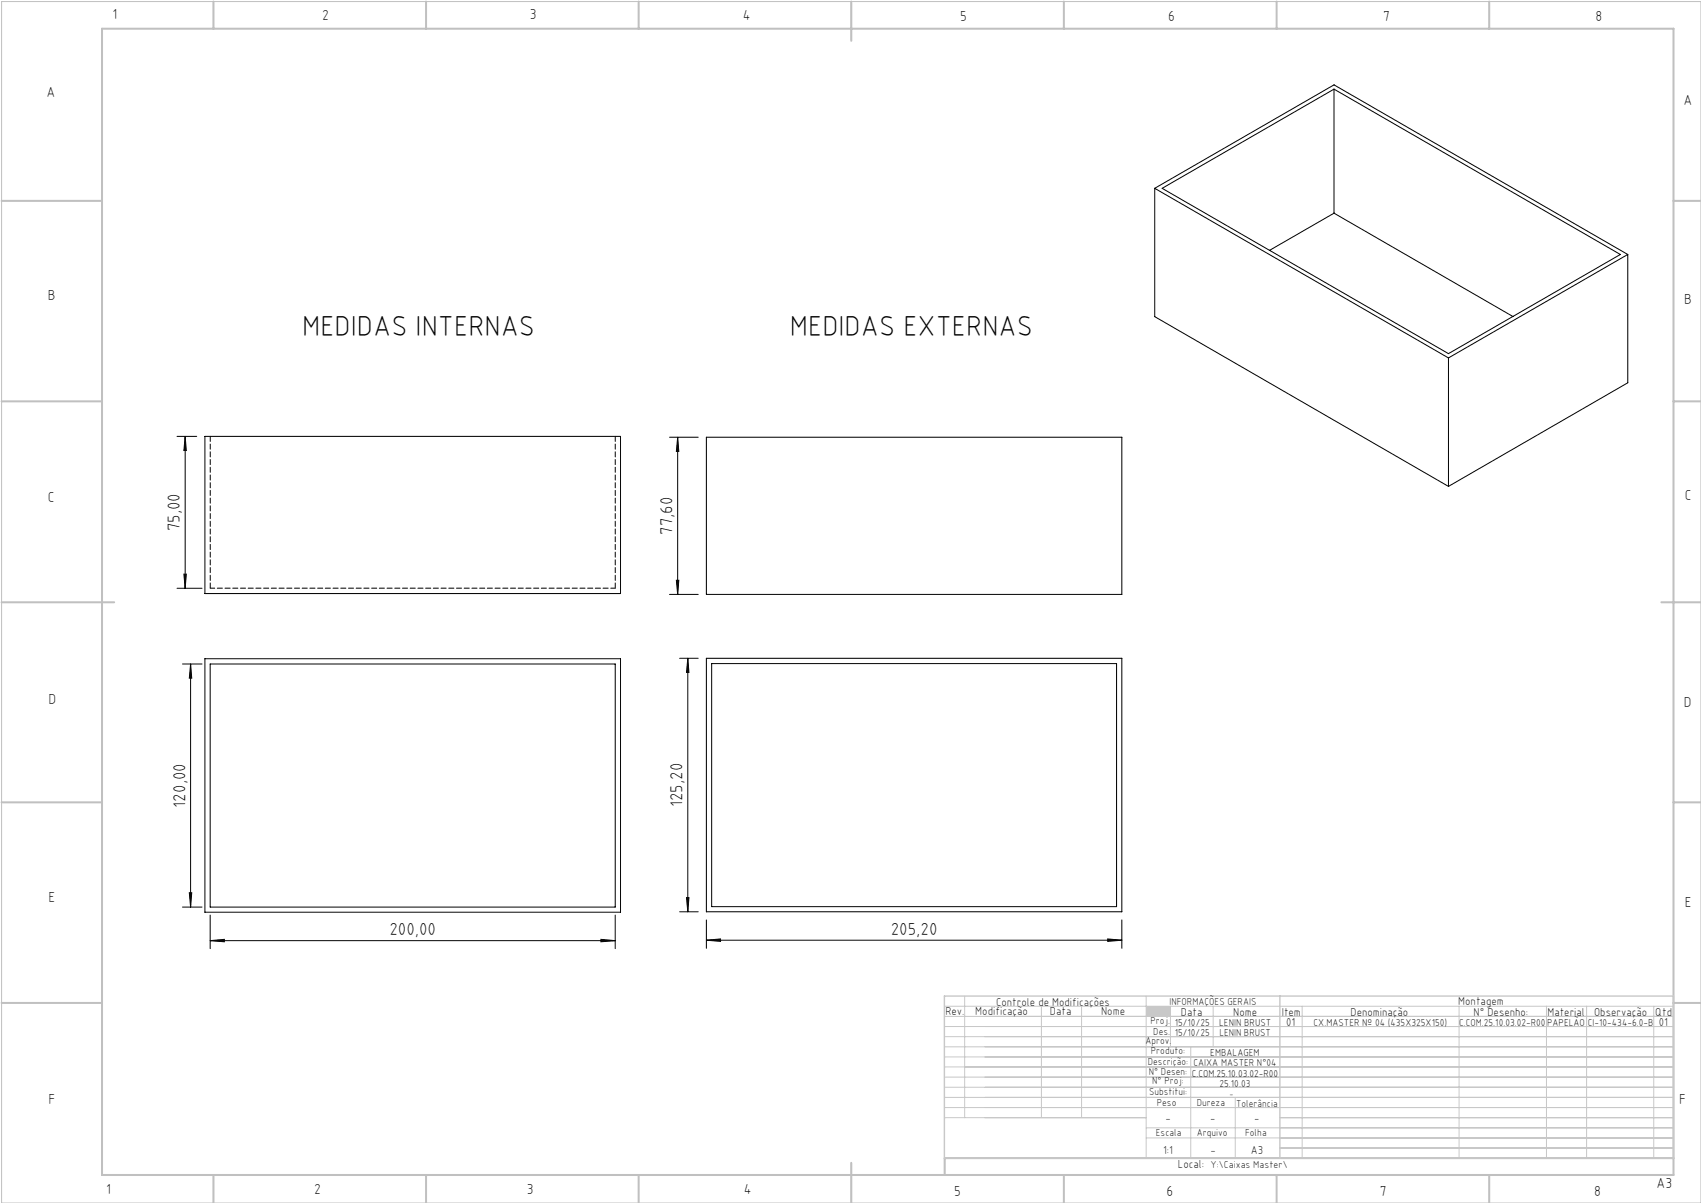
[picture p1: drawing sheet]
<svg xmlns="http://www.w3.org/2000/svg" width="420mm" height="297mm" viewBox="0 0 420 297" stroke-linecap="round" stroke-linejoin="round" font-family="sans-serif">
<path d="M.4 .4h419.6v296.6h-419.6z" fill="none" stroke="#c0c0c0" stroke-width=".25"/>
<g fill="none" stroke="#c0c0c0" stroke-width=".5">
<path d="M25.2 7.1h388v283h-388zM52.7 .4v6.7M105.2 .4v6.7M157.7 .4v6.7M210.2 .4v9.7M262.7 .4v6.7M315.2 .4v6.7M367.7 .4v6.7M.4 49.6h24.8M413.2 49.6h6.8M.4 99.1h24.8M413.2 99.1h6.8"/>
<path d="M.4 148.7h27.8M410.2 148.7h9.8M.4 198.1h24.8M413.2 198.1h6.8M.4 247.6h24.8M413.2 247.6h6.8M52.7 290.1v6.9M105.2 290.1v6.9M157.7 290.1v6.9M210.2 287.1v9.9M262.7 290.1v6.9M315.2 290.1v6.9"/>
<path d="M367.7 290.1v6.9M413.2 285.9h-179.9v4.2"/>
</g>
<g fill="none" stroke="#c3c8d2" stroke-width=".25">
<path d="M233.2 250.9h180M233.2 248.4h180M233.2 253.4h180M233.2 255.9h180M233.2 258.4h180M238.2 245.9v30M257.1 248.4v27.5M267.1 248.4v27.5M283 245.9v40M289 248.4v10M294 258.4v27.5M299.5 248.4v10"/>
<path d="M321.5 248.4v37.5M360.3 248.4v37.5M381.8 248.4v37.5M391.8 248.4v37.5M408.3 248.4v37.5M233.2 260.9h180M233.2 263.4h180M233.2 265.9h180M233.2 268.4h180M233.2 270.9h180M233.2 273.4h180M233.2 275.9h49.8"/>
<path d="M283 278.4h130.2M305 270.9v15M316 275.9h97.2M283 280.9h130.2M316 283.4h97.2"/>
</g>
<path d="M233.2 245.9h180v40h-180zM316 245.9v40" fill="none" stroke="#c3c8d2" stroke-width=".35"/>
<path d="M283 248.4h6v2.5h-6z" fill-rule="evenodd" fill="#c3c8d2"/>
<g fill="none" stroke="#000" stroke-width=".25">
<path d="M329.4 22v30.6M285.1 46.5v31.7l72.5 41.9M285.1 46.5l72.5 41.9M285.1 46.5l44.3-25.5 72.5 41.8M286.9 46.5l42.5-24.5 70.7 40.8-42.5 24.5zM329.4 52.6l44.2 25.5M329.4 52.6l-15.9 9.2M401.9 62.8l-44.3 25.6M401.9 62.8v31.7l-44.3 25.6M357.6 88.4v31.7M43.7 107.7h4.9M45.7 107.7v37.5"/>
<path d="M45.7 107.7l.3 3.5h-.6zM50.6 107.7h102.6v38.8h-102.6zM165.3 107.9h7.1M167.3 107.9v38.9M167.3 107.9l.3 3.5h-.6zM174.4 107.9h102.6v38.9h-102.6zM43.7 145.2h6.2M45.4 141.7h.6l-.3 3.5zM165.3 146.8h7.1M167 143.3h.6l-.3 3.5zM45 163.9h4.9M47.1 163.9v60"/>
<path d="M47.1 163.9l.2 3.5h-.6zM50.6 162.6h102.6v62.6h-102.6zM51.9 163.9h100v60h-100zM167.8 162.5h4.6M169.8 162.5l.3 3.5h-.6zM169.8 162.5v62.6M174.4 162.5h102.6v62.6h-102.6zM175.7 163.8h100v60h-100zM45 223.9h4.9M46.7 220.4h.6l-.2 3.5zM51.9 232.2l3.5-.3v.6zM51.9 225.9v8.3"/>
<path d="M51.9 232.2h100M148.4 231.9l3.5 .3-3.5 .3zM151.9 225.9v8.3M167.8 225.1h4.6M169.5 221.6h.6l-.3 3.5zM174.4 232.1l3.5-.3v.6zM174.4 227.1v7M174.4 232.1h102.6M273.5 231.8l3.5 .3-3.5 .3zM277 227.1v7"/>
</g>
<g fill="#000">
<path d="M45.7 107.7l.3 3.5h-.6zM45.4 141.7h.6l-.3 3.5zM47.1 163.9l.2 3.5h-.6zM46.7 220.4h.6l-.2 3.5zM167.3 107.9l.3 3.5h-.6zM167 143.3h.6l-.3 3.5zM169.8 162.5l.3 3.5h-.6zM169.5 221.6h.6l-.3 3.5z"/>
<path d="M51.9 232.2l3.5-.3v.6zM148.4 231.9l3.5 .3-3.5 .3zM174.4 232.1l3.5-.3v.6zM273.5 231.8l3.5 .3-3.5 .3z"/>
</g>
<path d="M51.9 107.7v37.5M151.9 107.7v37.5" fill="none" stroke="#000" stroke-width=".25" stroke-dasharray="1.3 .6"/>
<path d="M51.9 145.2h100" fill="none" stroke="#000" stroke-width=".25" stroke-dasharray="1.3 .6" stroke-dashoffset=".2"/>
<g font-size="7.1">
<text x="74.6" y="82.9">MEDIDAS INTERNAS</text>
<text x="195" y="82.9">MEDIDAS EXTERNAS</text>
</g>
<g font-size="4.3">
<text x="44.4" y="131.2" transform="rotate(-90 44.4 131.2)">75,00</text>
<text x="166" y="132.1" transform="rotate(-90 166 132.1)">77,60</text>
<text x="45.8" y="199.4" transform="rotate(-90 45.8 199.4)">120,00</text>
<text x="168.6" y="199.3" transform="rotate(-90 168.6 199.3)">125,20</text>
<text x="96.1" y="230.9">200,00</text>
<text x="219.9" y="230.8">205,20</text>
</g>
<g font-size="3.6">
<text x="27.8" y="4.8">1</text>
<text x="79.5" y="4.9">2</text>
<text x="130.8" y="4.8">3</text>
<text x="183.4" y="4.9">4</text>
<text x="237.1" y="5.1">5</text>
<text x="288.4" y="5.2">6</text>
<text x="341.5" y="5.1">7</text>
<text x="394" y="5.2">8</text>
<text x="11.5" y="24">A</text>
<text x="415.7" y="25.8">A</text>
<text x="11.8" y="74.1">B</text>
<text x="415.8" y="75.1">B</text>
<text x="11.8" y="124">C</text>
<text x="416" y="123.5">C</text>
<text x="12" y="173.7">D</text>
<text x="415.8" y="174.7">D</text>
<text x="12" y="222.6">E</text>
<text x="416" y="223.9">E</text>
<text x="12" y="272.6">F</text>
<text x="414.6" y="272.6">F</text>
<text x="409" y="293.3">A3</text>
<text x="26.2" y="294.8">1</text>
<text x="77.6" y="294.8">2</text>
<text x="130.1" y="294.8">3</text>
<text x="183.7" y="294.7">4</text>
<text x="235.6" y="295.2">5</text>
<text x="288" y="295.2">6</text>
<text x="340.7" y="295.2">7</text>
<text x="393.6" y="295.2">8</text>
</g>
<g font-size="2.9">
<text x="240.8" y="250.6">Modificação</text>
<text x="259.2" y="250.6">Data</text>
<text x="271.9" y="250.6">Nome</text>
<text x="290.9" y="288.4">Local:</text>
</g>
<g font-size="2.8">
<text x="233.4" y="250.6">Rev.</text>
<text x="246" y="248.4">Controle de Modificações</text>
<text x="291.6" y="250.8">Data</text>
<text x="304.5" y="250.8">Nome</text>
<text x="316.5" y="250.9">Item</text>
<text x="333.5" y="250.9">Denominação</text>
<text x="360.1" y="248.2">Montagem</text>
<text x="363.9" y="250.8">N° Desenho:</text>
<text x="382.1" y="250.8">Material</text>
<text x="393.6" y="250.8">Observação</text>
<text x="408.7" y="250.9">Qtd</text>
<text x="317.6" y="253.3">01</text>
<text x="409.6" y="253.3">01</text>
<text x="287.7" y="276.9">-</text>
<text x="298.8" y="276.9">-</text>
<text x="309.7" y="276.9">-</text>
<text x="287.2" y="284.8">1:1</text>
<text x="298.9" y="284.8">-</text>
<text x="308.8" y="284.8">A3</text>
</g>
<g font-size="2.5">
<text x="288.7" y="248.2">INFORMAÇÕES GERAIS</text>
<text x="282.8" y="257.8">Aprov.</text>
<text x="284.1" y="252.9">Proj.</text>
<text x="284.8" y="255.4">Des.</text>
<text x="290.1" y="255.8">15/10/25</text>
<text x="290.1" y="253.3">15/10/25</text>
<text x="301" y="253.3">LENIN BRUST</text>
<text x="301.1" y="255.8">LENIN BRUST</text>
<text x="324.3" y="253.3">CX.MASTER Nº 04 (435X325X150)</text>
<text x="360.3" y="253.3">C.COM.25.10.03.02-R00</text>
<text x="382" y="253.3">PAPELÃO</text>
<text x="392" y="253.3">CI-10-434-6.0-B</text>
<text x="283.4" y="262.9">Descrição:</text>
<text x="284.2" y="260.3">Produto:</text>
<text x="294.7" y="263.3">CAIXA MASTER N°04</text>
<text x="298.8" y="260.7">EMBALAGEM</text>
<text x="283.7" y="265.4">N° Desen:</text>
<text x="284.5" y="267.7">N° Proj:</text>
<text x="294.3" y="265.9">C.COM.25.10.03.02-R00</text>
<text x="301.1" y="268.3">25.10.03</text>
<text x="283.7" y="270.4">Substitui:</text>
<text x="285.6" y="273">Peso</text>
<text x="295.5" y="273">Dureza</text>
<text x="305.2" y="273.3">Tolerância</text>
<text x="285.4" y="280.4">Escala</text>
<text x="295.5" y="280.4">Arquivo</text>
<text x="307.5" y="280.4">Folha</text>
<text x="298.9" y="288.4">Y:\Caixas Master\</text>
</g>
<text font-size="2.1" x="303.5" y="270.9">-</text>
</svg>
